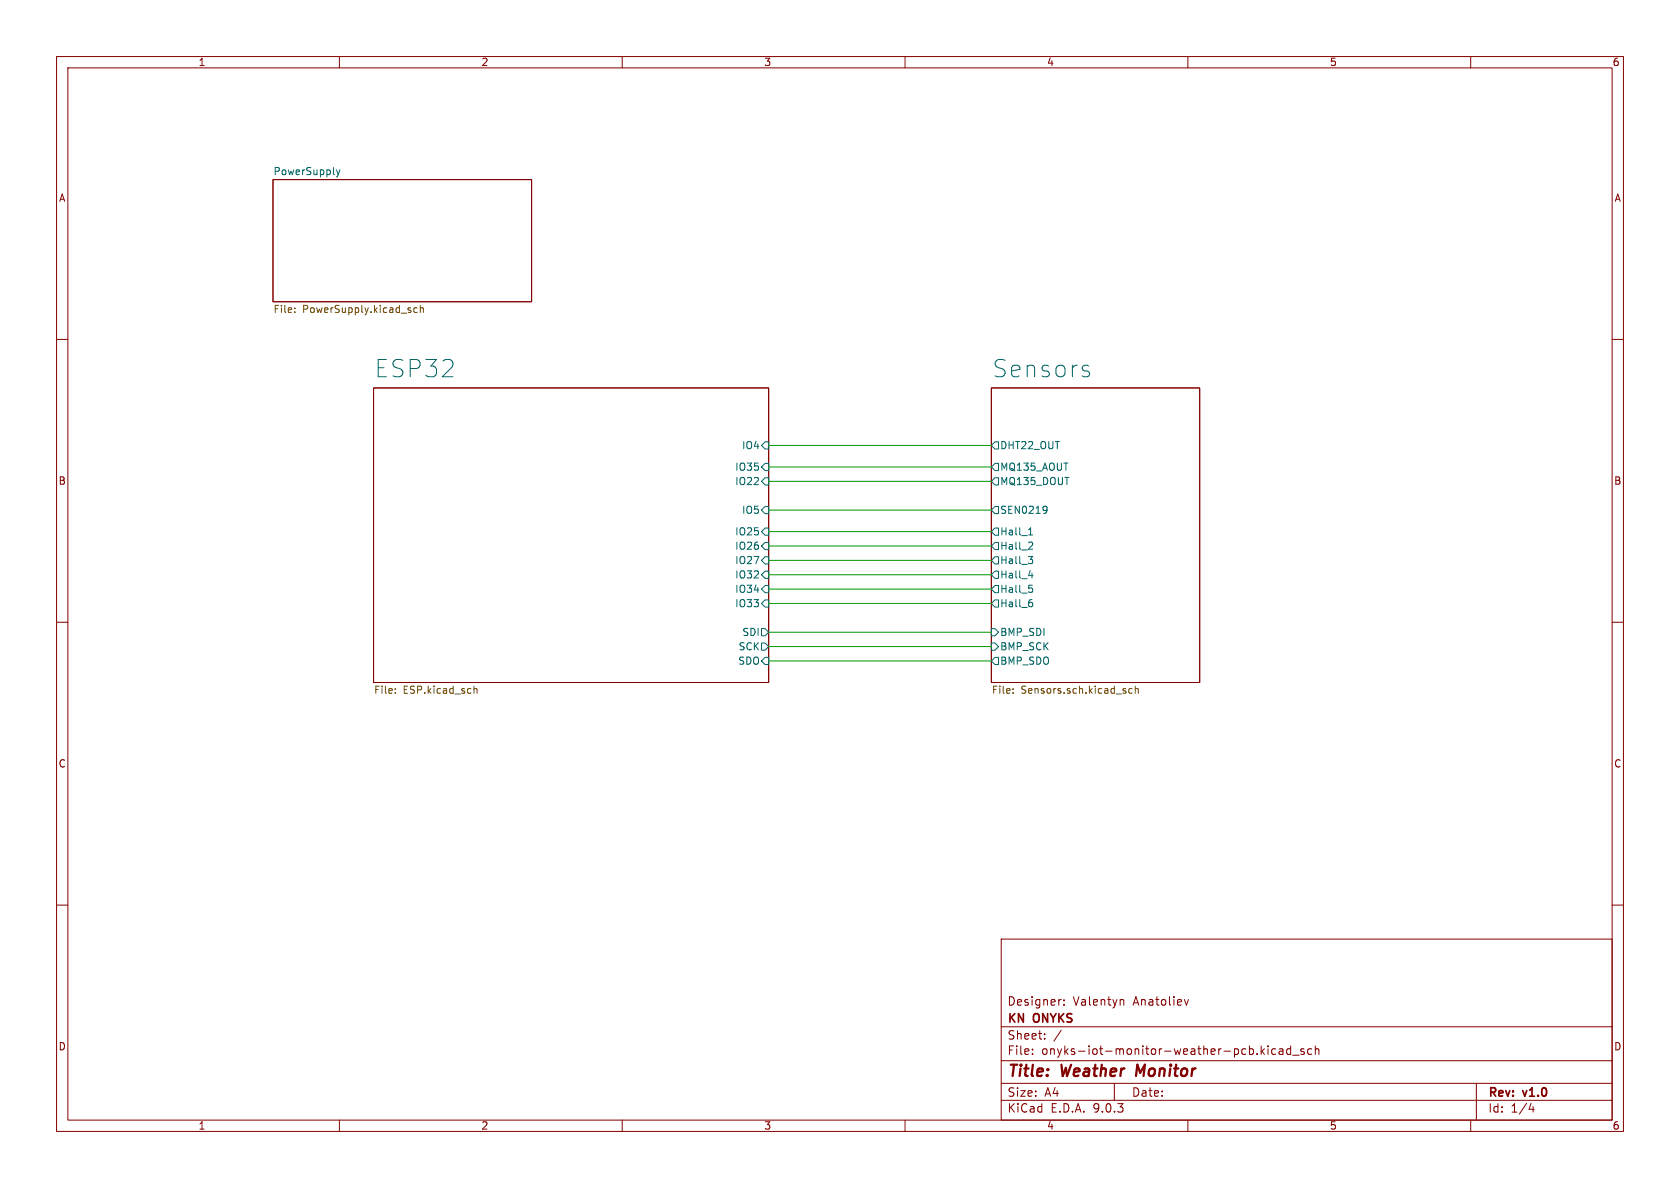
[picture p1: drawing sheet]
<svg xmlns="http://www.w3.org/2000/svg" width="297mm" height="210mm" viewBox="0 0 297 210" stroke-linecap="round" stroke-linejoin="round" font-family="sans-serif">
<g fill="none" stroke="#840000" stroke-width=".18">
<path d="M10 10h277v190h-277zM12 12h273v186h-273zM60 10v2M110 10v2M160 10v2M210 10v2M260 10v2M48.3 31.8h45.7v21.5h-45.7zM10 60h2M66 68.6h69.9v52.1h-69.9zM175.3 68.6h36.8v52.1h-36.8zM285 60h2"/>
<path d="M10 110h2M285 110h2M10 160h2M177 166h108v32h-108zM187.5 176.7h.1M188.1 177.6v.1M188.1 176.8v.1M198.2 176.7h.3l.2 .2v.8M209.4 176.7l.3 1 .4-1M285 160h2M60 198v2M110 198v2"/>
<path d="M160 198v2M177 194.5h108M177 191.5h108M177 187.5h108M177 181.5h108M182.5 186.3v.1M182.5 185.5v.1M184.7 183.6v.1M184.7 182.8v.1M187.6 182.1l-1.3 2M197 191.5v3M210 198v2"/>
<path d="M223 184.9v1.5M223.1 185.8l.4 .6M223.5 185.4l-.5 .6M224.2 184.9v.1M224.2 185.4v1M225.5 185.5l-.4-.1-.3 .3v.4l.2 .2h.5M226.2 185.5h.5l.1 .9M226.8 185.8h-.5a.29 .29 0 0 0-.2 .3 .29 .29 0 0 0 .2 .3l.5-.1M228.2 185.5l-.5-.1-.2 .3v.4l.1 .2h.6M228.2 184.9v1.5M228.5 186.5h1.2M230.5 185.5l-.3-.1-.2 .2v.2l.5 .2v.3h-.5"/>
<path d="M231.9 185.5l-.4-.1-.3 .3v.4l.1 .2h.6M232.5 185.5l.2-.1 .4 .1 .1 .9M232.5 184.9v1.5M260 198v2M261 191.5v6.5M270.7 195l-.4 1.1h.9M271 195.6v1"/>
</g>
<path d="M201.1 188.2l-.3 2" fill="none" stroke="#840000" stroke-width=".4"/>
<g fill="none" stroke="#006464" stroke-width=".18">
<path d="M59.5 30l.3 .9M59.8 30.9l-.3 .4M60.1 30l-.3 .9M134.6 78.7l.7-.6h.6v1.3h-.6zM175.3 78.7l.6-.6h.6v1.3h-.6zM191.8 65.6l.7 .1 .1 .5-.1 .3-.3 .1h-.6M191.8 64.6l.7 .1M134.6 90.2l.7-.7h.6v1.3h-.6zM134.6 94l.7-.7h.6v1.3h-.6zM134.6 85.1l.7-.6h.6v1.2h-.6zM134.6 96.5l.7-.6h.6v1.3h-.6zM134.6 82.6l.7-.7h.6v1.3h-.6z"/>
<path d="M135.3 98.4h.6v1.3h-.6l-.7-.6zM175.3 82.6l.6-.7h.6v1.3h-.6zM175.3 90.2l.6-.7h.6v1.3h-.6zM175.3 94l.6-.7h.6v1.3h-.6zM175.9 84.5h.6v1.2h-.6l-.6-.6zM175.9 98.4h.6v1.3h-.6l-.6-.6zM175.9 95.9h.6v1.3h-.6l-.6-.7zM181.8 98.4h.8l-.5 .5 .4 .1 .1 .4-.3 .2h-.3M181.8 94.6h.8M182 93.6l.2-.3v1.3M182 95.8l.4 .1 .2 .3-.8 .9h.8M184.6 89.5l.4 .1a.84 .84 0 0 1-.3 1.1"/>
<path d="M185.1 90l-.2 .3h-.3M134.6 113.7h.7l.6 .6-.6 .6h-.7zM134.6 111.1h.7l.6 .7-.6 .6h-.7zM134.6 101.6l.7-.6h.6v1.2h-.6zM134.6 116.8l.7-.6h.6v1.3h-.6zM134.6 106.7l.7-.7h.6v1.3h-.6zM135.3 103.5h.6v1.3h-.6l-.7-.7zM175.3 101.6l.6-.6h.6v1.2h-.6zM175.3 106.7l.6-.7h.6v1.3h-.6zM175.3 111.1h.6l.6 .7-.6 .6h-.6zM175.3 113.7h.6l.6 .6-.6 .6h-.6zM175.3 116.8l.6-.6h.6v1.3h-.6z"/>
<path d="M175.9 103.5h.6v1.3h-.6l-.6-.7zM181.8 101.8h.8M181.9 103.4h.6M182 103.9h.3l.3 .3-.2 .5h-.4M182.1 106.5h.2l.3 .2-.1 .4-.4 .2M182.2 106h.2M182.4 101.3v.9"/>
</g>
<g fill="none" stroke="#725600" stroke-width=".18">
<path d="M52.1 55.1v.1M52.1 54.5v.1M73.8 54.5l-.4-.1-.2 .2 .1 .6h.5M74.3 54.5l.2-.1 .3 .1v.7M74.3 54v1.2M69.9 122.4v.2M69.9 121.8v.1M83.8 121.8l.2-.1 .3 .1v.8M83.8 121.3v1.3M179.1 122.4v.2M179.1 121.8v.1M200.2 121.8l-.4-.1-.2 .3 .1 .5h.5"/>
<path d="M200.7 121.8l.2-.1 .3 .1v.8M200.7 121.3v1.3"/>
</g>
<g fill="none" stroke="#009600" stroke-width=".18">
<path d="M135.9 78.7h39.4M135.9 96.5h39.4M135.9 82.6h39.4M135.9 90.2h39.4M135.9 85.1h39.4M135.9 94h39.4M135.9 99.1h39.4M135.9 116.8h39.4M135.9 106.7h39.4M135.9 114.3h39.4M135.9 111.8h39.4M135.9 104.1h39.4"/>
<path d="M135.9 101.6h39.4"/>
</g>
<g font-size="4.2" fill="#006464">
<text x="66" y="67">ESP32</text>
<text x="175.3" y="67">Sensors</text>
</g>
<g font-size="2.8" fill="#840000">
<text x="178" y="190.9">Title:</text>
<text x="187.7" y="190.9">Weather</text>
<text x="201.7" y="190.9">Monitor</text>
</g>
<g font-size="2.1" fill="#840000">
<text x="178" y="178">Designer:</text>
<text x="189.7" y="178">Valentyn</text>
<text x="200.4" y="178">Anatoliev</text>
<text x="178" y="184">Sheet:</text>
<text x="178" y="181.2">KN</text>
<text x="182.8" y="181.2">ONYKS</text>
<text x="178" y="186.7">File:</text>
<text x="184.1" y="186.7">onyks-iot-monitor-weather-pcb.kicad_sch</text>
<text x="178" y="196.9">KiCad</text>
<text x="178" y="194.1">Size:</text>
<text x="184.7" y="194.1">A4</text>
<text x="185.7" y="196.9">E.D.A.</text>
<text x="193.3" y="196.9">9.0.3</text>
<text x="200" y="194.1">Date:</text>
<text x="263" y="194.3">Rev:</text>
<text x="263" y="196.9">Id:</text>
<text x="267.1" y="196.9">1/4</text>
<text x="269.4" y="194.3">v1.0</text>
</g>
<g font-size="1.8" fill="#840000">
<text x="35" y="11.9">1</text>
<text x="85" y="11.9">2</text>
<text x="135" y="11.9">3</text>
<text x="185" y="11.9">4</text>
<text x="235" y="11.9">5</text>
<text x="285" y="11.9">6</text>
<text x="10.3" y="35.9">A</text>
<text x="285.3" y="35.9">A</text>
<text x="10.3" y="85.9">B</text>
<text x="285.3" y="85.9">B</text>
<text x="10.3" y="135.9">C</text>
<text x="285.3" y="135.9">C</text>
<text x="10.3" y="185.9">D</text>
<text x="285.3" y="185.9">D</text>
<text x="35" y="199.9">1</text>
<text x="85" y="199.9">2</text>
<text x="135" y="199.9">3</text>
<text x="185" y="199.9">4</text>
<text x="235" y="199.9">5</text>
<text x="285" y="199.9">6</text>
</g>
<g font-size="1.8" fill="#006464">
<text x="48.3" y="31">PowerSupply</text>
<text x="129.9" y="83.4">IO35</text>
<text x="131.1" y="79.6">IO4</text>
<text x="176.7" y="79.6">DHT22_OUT</text>
<text x="176.7" y="83.4">MQ135_AOUT</text>
<text x="129.9" y="86">IO22</text>
<text x="176.7" y="86">MQ135_DOUT</text>
<text x="129.9" y="94.8">IO25</text>
<text x="131.1" y="91">IO5</text>
<text x="176.7" y="91">SEN0219</text>
<text x="176.7" y="94.8">Hall_1</text>
<text x="129.9" y="97.4">IO26</text>
<text x="129.9" y="99.9">IO27</text>
<text x="176.7" y="99.9">Hall_3</text>
<text x="176.7" y="97.4">Hall_2</text>
<text x="129.9" y="102.5">IO32</text>
<text x="129.9" y="107.5">IO33</text>
<text x="129.9" y="105">IO34</text>
<text x="176.7" y="105">Hall_5</text>
<text x="176.7" y="102.5">Hall_4</text>
<text x="176.7" y="107.5">Hall_6</text>
<text x="131.1" y="112.6">SDI</text>
<text x="176.7" y="112.6">BMP_SDI</text>
<text x="130.4" y="117.7">SDO</text>
<text x="130.5" y="115.2">SCK</text>
<text x="176.7" y="115.2">BMP_SCK</text>
<text x="176.7" y="117.7">BMP_SDO</text>
</g>
<g font-size="1.8" fill="#725600">
<text x="48.3" y="55.7">File:</text>
<text x="53.5" y="55.7">PowerSupply.kicad_sch</text>
<text x="66" y="123">File:</text>
<text x="71.3" y="123">ESP.kicad_sch</text>
<text x="175.3" y="123">File:</text>
<text x="180.5" y="123">Sensors.sch.kicad_sch</text>
</g>
</svg>
